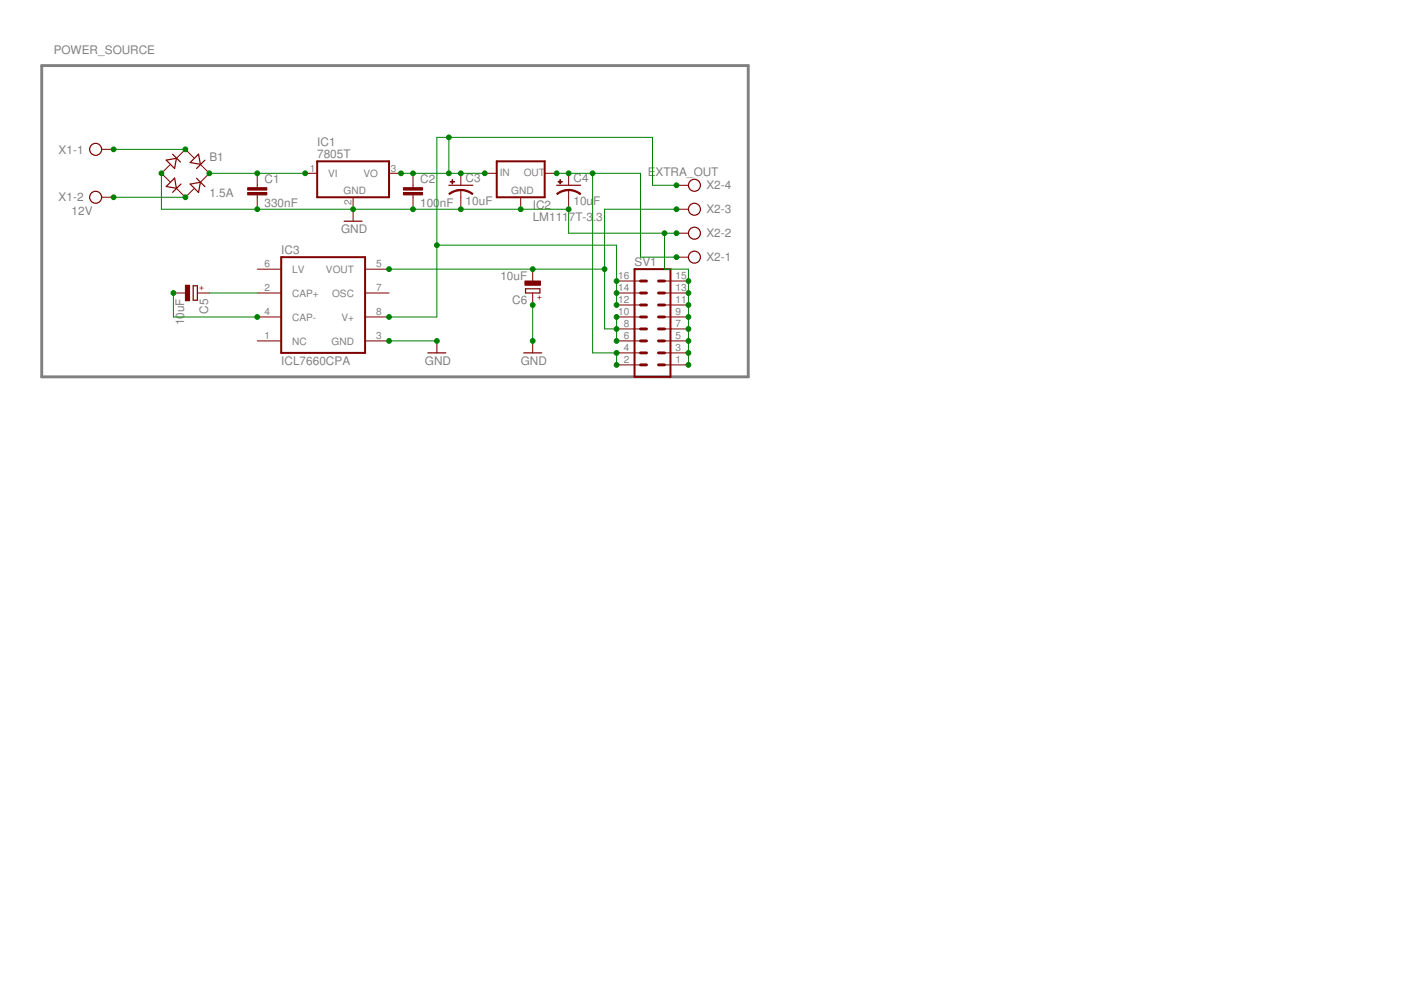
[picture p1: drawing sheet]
<svg xmlns="http://www.w3.org/2000/svg" width="297mm" height="210mm" viewBox="0 0 297 210" stroke-linecap="round" stroke-linejoin="round" font-family="sans-serif">
<g fill="#808080" stroke="#808080" stroke-width=".61">
<path d="M8.8 13.9h149.8z"/>
<path d="M158.6 13.9v66z"/>
<path d="M8.8 79.9h149.8z"/>
<path d="M8.8 13.9v66z"/>
</g>
<g fill="#800000" stroke="#800000" stroke-width=".21">
<path d="M64.7 36.7h2.5z"/>
<path d="M74.9 41.8v2.6z"/>
<path d="M82.5 36.7h2.5z"/>
<path d="M54.5 57.1h5.1z"/>
<path d="M54.5 67.2h5.1z"/>
<path d="M54.5 72.3h5.1z"/>
<path d="M77.4 57.1h5.1z"/>
<path d="M77.4 72.3h5.1z"/>
<path d="M77.4 67.2h5.1z"/>
<path d="M77.4 62.1h5.1z"/>
<path d="M54.5 62.1h5.1z"/>
<path d="M102.8 36.7h2.5z"/>
<path d="M110.4 41.8v2.6z"/>
<path d="M115.5 36.7h2.5z"/>
<path d="M54.5 36.7v2.6z"/>
<path d="M54.5 41.8v2.6z"/>
<path d="M54.5 39.3v.5z"/>
<path d="M54.5 41.3v.5z"/>
<path d="M87.6 36.7v2.6z"/>
<path d="M87.6 41.8v2.6z"/>
<path d="M87.6 39.3v.5z"/>
<path d="M87.6 41.3v.5z"/>
<path d="M97.7 40.3v1.5z"/>
<path d="M97.7 36.7v2.6z"/>
<path d="M97.7 41.8v2.6z"/>
<path d="M120.6 40.3v1.5z"/>
<path d="M120.6 36.7v2.6z"/>
<path d="M120.6 41.8v2.6z"/>
<path d="M21.5 31.7h2.6z"/>
<path d="M21.5 41.8h2.6z"/>
<path d="M36.8 62.1h2.5z"/>
<path d="M41.8 62.1h2.6z"/>
<path d="M112.9 57.1v2.5z"/>
<path d="M112.9 62.1v2.6z"/>
<path d="M74.9 44.4v2.5z"/>
<path d="M112.9 72.3v2.5z"/>
<path d="M44.4 36.7l-1.9 1.9z"/>
<path d="M37.4 39.9l1.9 1.9z"/>
<path d="M34.2 36.7l1.8 1.8z"/>
<path d="M34.2 36.7l1.8-1.8z"/>
<path d="M37.4 33.6l1.9-1.9z"/>
<path d="M39.3 31.7l1.8 1.8z"/>
<path d="M42.5 34.8l1.9 1.9z"/>
<path d="M39.3 41.8l1.8-1.8z"/>
<path d="M92.6 72.3v2.5z"/>
<path d="M143.4 54.5h2.6z"/>
<path d="M143.4 49.4h2.6z"/>
<path d="M143.4 44.4h2.6z"/>
<path d="M143.4 39.3h2.6z"/>
<path d="M140.9 77.4h5.1z"/>
<path d="M140.9 74.8h5.1z"/>
<path d="M140.9 72.3h5.1z"/>
<path d="M130.7 77.4h5.1z"/>
<path d="M130.7 74.8h5.1z"/>
<path d="M130.7 72.3h5.1z"/>
<path d="M140.9 69.7h5.1z"/>
<path d="M140.9 67.2h5.1z"/>
<path d="M130.7 69.7h5.1z"/>
<path d="M130.7 67.2h5.1z"/>
<path d="M140.9 64.7h5.1z"/>
<path d="M140.9 62.1h5.1z"/>
<path d="M140.9 59.6h5.1z"/>
<path d="M130.7 64.7h5.1z"/>
<path d="M130.7 62.1h5.1z"/>
<path d="M130.7 59.6h5.1z"/>
<path d="M97.7 40.2l1.4 .2 1.2 .6-.2 .2-1.4-.6-1-.2z" fill-rule="evenodd"/>
<path d="M95.2 41l1.2-.6 1.3-.2v.2l-1 .2-1.4 .6z" fill-rule="evenodd"/>
<path d="M120.6 40.2l1.3 .2 1.2 .6-.1 .2-.9-.5-1.5-.3z" fill-rule="evenodd"/>
<path d="M118 41l1.2-.6 1.4-.2v.2l-1.1 .2-1.3 .6z" fill-rule="evenodd"/>
</g>
<g fill="#800000" stroke="#800000" stroke-width=".42">
<path d="M67.2 41.8h15.3z"/>
<path d="M82.5 34.2v7.6z"/>
<path d="M67.2 34.2h15.3z"/>
<path d="M67.2 34.2v7.6z"/>
<path d="M59.6 54.5v20.3z"/>
<path d="M59.6 54.5h17.8z"/>
<path d="M77.4 54.5v20.3z"/>
<path d="M59.6 74.8h17.8z"/>
<path d="M105.3 41.8h10.2z"/>
<path d="M115.5 34.2v7.6z"/>
<path d="M105.3 34.2h10.2z"/>
<path d="M105.3 34.2v7.6z"/>
<path d="M134.5 79.9h7.7z"/>
<path d="M134.5 57.1v22.8z"/>
<path d="M142.2 57.1v22.8z"/>
<path d="M134.5 57.1h7.7z"/>
</g>
<g fill="#800000" stroke="#800000" stroke-width=".21">
<path d="M52.5 40.8h4.1v.5h-4.1z"/>
<path d="M52.5 39.8h4.1v.5h-4.1z"/>
<path d="M85.5 40.8h4.1v.5h-4.1z"/>
<path d="M85.5 39.8h4.1v.5h-4.1z"/>
<path d="M95.5 38.5h.8v.1h-.8z"/>
<path d="M95.8 38.1h.2v.9h-.2z"/>
<path d="M118.3 38.5h.9v.1h-.9z"/>
<path d="M118.7 38.1h.1v.9h-.1z"/>
<path d="M39.3 60.5h.9v3.3h-.9z"/>
<path d="M111.3 59.6h3.3v.9h-3.3z"/>
</g>
<g fill="#800000" stroke="#800000" stroke-width=".25">
<path d="M95.2 39.3h5z"/>
<path d="M118 39.3h5.1z"/>
<path d="M41 60.6v3z"/>
<path d="M41 63.6h.8z"/>
<path d="M41 60.6h.8z"/>
<path d="M41.8 60.6v3z"/>
<path d="M111.4 61.2h3.1z"/>
<path d="M111.4 61.2v.9z"/>
<path d="M114.5 61.2v.9z"/>
<path d="M111.4 62.1h3.1z"/>
<path d="M73 46.9h3.8z"/>
<path d="M111 74.8h3.8z"/>
<path d="M35.2 39.5l2.2 .4z"/>
<path d="M37 37.8l.4 2.1z"/>
<path d="M36.6 40.8l1.8-1.8z"/>
<path d="M35.2 34l2.2-.4z"/>
<path d="M37.4 33.6l-.4 2.1z"/>
<path d="M36.6 32.7l1.6 1.7z"/>
<path d="M42.1 32.7l.4 2.1z"/>
<path d="M40.3 34.5l2.2 .3z"/>
<path d="M41.7 35.7l1.8-1.7z"/>
<path d="M42.5 38.6l-.4 2.2z"/>
<path d="M40.3 39l2.2-.4z"/>
<path d="M41.7 37.8l1.8 1.8z"/>
<path d="M35.2 39.5l1.8-1.7z"/>
<path d="M35.2 34l1.8 1.7z"/>
<path d="M40.3 34.5l1.8-1.8z"/>
<path d="M40.3 39l1.8 1.8z"/>
<path d="M90.7 74.8h3.8z"/>
</g>
<g fill="none" stroke="#800000" stroke-width=".25">
<circle cx="20.3" cy="31.7" r="1.27"/>
<circle cx="147.2" cy="39.3" r="1.27"/>
<circle cx="20.3" cy="41.8" r="1.27"/>
<circle cx="147.2" cy="54.5" r="1.27"/>
<circle cx="147.2" cy="49.4" r="1.27"/>
<circle cx="147.2" cy="44.4" r="1.27"/>
</g>
<g fill="#800000" stroke="#800000" stroke-width=".61">
<path d="M139.6 72.3h1.3z"/>
<path d="M139.6 74.8h1.3z"/>
<path d="M139.6 77.4h1.3z"/>
<path d="M135.8 72.3h1.3z"/>
<path d="M135.8 74.8h1.3z"/>
<path d="M135.8 77.4h1.3z"/>
<path d="M139.6 67.2h1.3z"/>
<path d="M139.6 69.7h1.3z"/>
<path d="M135.8 67.2h1.3z"/>
<path d="M135.8 69.7h1.3z"/>
<path d="M139.6 59.6h1.3z"/>
<path d="M139.6 62.1h1.3z"/>
<path d="M139.6 64.7h1.3z"/>
<path d="M135.8 59.6h1.3z"/>
<path d="M135.8 62.1h1.3z"/>
<path d="M135.8 64.7h1.3z"/>
</g>
<g fill="#008000" stroke="#008000" stroke-width=".21">
<path d="M112.9 64.7v7.6z"/>
<path d="M110.4 44.4h10.2z"/>
<path d="M97.7 44.4h12.7z"/>
<path d="M87.6 44.4h10.1z"/>
<path d="M74.9 44.4h12.7z"/>
<path d="M54.5 44.4h20.4z"/>
<path d="M34.2 36.7v7.7z"/>
<path d="M34.2 44.4h20.3z"/>
<path d="M140.9 49.4h2.5z"/>
<path d="M120.6 49.4h20.3z"/>
<path d="M120.6 44.4v5z"/>
<path d="M140.9 49.4v7.7z"/>
<path d="M140.9 57.1h5.1z"/>
<path d="M146 57.1v2.5z"/>
<path d="M146 59.6v2.5z"/>
<path d="M146 62.1v2.6z"/>
<path d="M146 64.7v2.5z"/>
<path d="M146 67.2v2.5z"/>
<path d="M146 69.7v2.6z"/>
<path d="M146 72.3v2.5z"/>
<path d="M146 74.8v2.6z"/>
<path d="M82.5 72.3h10.1z"/>
<path d="M44.4 62.1h10.1z"/>
<path d="M36.8 67.2h17.7z"/>
<path d="M36.8 62.1v5.1z"/>
<path d="M24.1 31.7h15.2z"/>
<path d="M24.1 41.8h15.2z"/>
<path d="M118 36.7h2.6z"/>
<path d="M120.6 36.7h5z"/>
<path d="M125.6 36.7h10.2z"/>
<path d="M135.8 36.7v17.8z"/>
<path d="M135.8 54.5h7.6z"/>
<path d="M130.7 74.8v2.6z"/>
<path d="M125.6 74.8h5.1z"/>
<path d="M125.6 36.7v38.1z"/>
<path d="M44.4 36.7h10.1z"/>
<path d="M54.5 36.7h10.2z"/>
<path d="M97.7 36.7h5.1z"/>
<path d="M95.2 36.7h2.5z"/>
<path d="M85 36.7h2.6z"/>
<path d="M87.6 36.7h7.6z"/>
<path d="M95.2 29.1v7.6z"/>
<path d="M138.3 39.3h5.1z"/>
<path d="M138.3 29.1v10.2z"/>
<path d="M95.2 29.1h43.1z"/>
<path d="M92.6 29.1h2.6z"/>
<path d="M92.6 29.1v22.9z"/>
<path d="M82.5 67.2h10.1z"/>
<path d="M92.6 52v15.2z"/>
<path d="M92.6 52h38.1z"/>
<path d="M130.7 52v7.6z"/>
<path d="M130.7 59.6v2.5z"/>
<path d="M130.7 62.1v2.6z"/>
<path d="M130.7 67.2v2.5z"/>
<path d="M130.7 69.7v2.6z"/>
<path d="M128.2 69.7h2.5z"/>
<path d="M128.2 44.4h15.2z"/>
<path d="M128.2 44.4v12.7z"/>
<path d="M128.2 57.1v12.6z"/>
<path d="M112.9 57.1h15.3z"/>
<path d="M82.5 57.1h30.4z"/>
<circle cx="112.9" cy="72.3" r=".51"/>
<circle cx="112.9" cy="64.7" r=".51"/>
<circle cx="110.4" cy="44.4" r=".51"/>
<circle cx="97.7" cy="44.4" r=".51"/>
<circle cx="87.6" cy="44.4" r=".51"/>
<circle cx="74.9" cy="44.4" r=".51"/>
<circle cx="54.5" cy="44.4" r=".51"/>
<circle cx="34.2" cy="36.7" r=".51"/>
<circle cx="143.4" cy="49.4" r=".51"/>
<circle cx="120.6" cy="44.4" r=".51"/>
<circle cx="146" cy="77.4" r=".51"/>
<circle cx="146" cy="74.8" r=".51"/>
<circle cx="146" cy="72.3" r=".51"/>
<circle cx="146" cy="69.7" r=".51"/>
<circle cx="146" cy="67.2" r=".51"/>
<circle cx="146" cy="64.7" r=".51"/>
<circle cx="146" cy="62.1" r=".51"/>
<circle cx="146" cy="59.6" r=".51"/>
<circle cx="140.9" cy="49.4" r=".51"/>
<circle cx="82.5" cy="72.3" r=".51"/>
<circle cx="92.6" cy="72.3" r=".51"/>
<circle cx="54.5" cy="67.2" r=".51"/>
<circle cx="36.8" cy="62.1" r=".51"/>
<circle cx="24.1" cy="31.7" r=".51"/>
<circle cx="39.3" cy="31.7" r=".51"/>
<circle cx="24.1" cy="41.8" r=".51"/>
<circle cx="39.3" cy="41.8" r=".51"/>
<circle cx="120.6" cy="36.7" r=".51"/>
<circle cx="118" cy="36.7" r=".51"/>
<circle cx="143.4" cy="54.5" r=".51"/>
<circle cx="125.6" cy="36.7" r=".51"/>
<circle cx="130.7" cy="74.8" r=".51"/>
<circle cx="130.7" cy="77.4" r=".51"/>
<circle cx="44.4" cy="36.7" r=".51"/>
<circle cx="54.5" cy="36.7" r=".51"/>
<circle cx="64.7" cy="36.7" r=".51"/>
<circle cx="102.8" cy="36.7" r=".51"/>
<circle cx="97.7" cy="36.7" r=".51"/>
<circle cx="85" cy="36.7" r=".51"/>
<circle cx="87.6" cy="36.7" r=".51"/>
<circle cx="95.2" cy="36.7" r=".51"/>
<circle cx="143.4" cy="39.3" r=".51"/>
<circle cx="95.2" cy="29.1" r=".51"/>
<circle cx="82.5" cy="67.2" r=".51"/>
<circle cx="92.6" cy="52" r=".51"/>
<circle cx="130.7" cy="59.6" r=".51"/>
<circle cx="130.7" cy="64.7" r=".51"/>
<circle cx="130.7" cy="62.1" r=".51"/>
<circle cx="130.7" cy="72.3" r=".51"/>
<circle cx="143.4" cy="44.4" r=".51"/>
<circle cx="112.9" cy="57.1" r=".51"/>
<circle cx="82.5" cy="57.1" r=".51"/>
<circle cx="130.7" cy="69.7" r=".51"/>
<circle cx="130.7" cy="67.2" r=".51"/>
<circle cx="128.2" cy="57.1" r=".51"/>
</g>
<g font-size="2.5" fill="#808080">
<text x="11.4" y="11.4">POWER_SOURCE</text>
<text x="12.4" y="32.6">X1-1</text>
<text x="44.4" y="34.2">B1</text>
<text x="67.2" y="33.6">7805T</text>
<text x="67.2" y="31">IC1</text>
<text x="44.4" y="41.8">1.5A</text>
<text x="56.1" y="38.9">C1</text>
<text x="89.1" y="38.9">C2</text>
<text x="98.7" y="38.6">C3</text>
<text x="121.6" y="38.6">C4</text>
<text x="137.3" y="37.4">E</text>
<text x="139" y="37.4">XTRA_OUT</text>
<text x="149.8" y="40.2">X2-4</text>
<text x="12.4" y="42.7">X1-2</text>
<text x="15.2" y="45.5">12V</text>
<text x="56.1" y="44">330nF</text>
<text x="89.1" y="44">100</text>
<text x="93.3" y="44">nF</text>
<text x="98.7" y="43.5">10uF</text>
<text x="112.9" y="46.9">LM111</text>
<text x="112.9" y="44.4">IC2</text>
<text x="120.6" y="46.9">7T-3</text>
<text x="121.6" y="43.5">10u</text>
<text x="125.7" y="46.9">.3</text>
<text x="125.8" y="43.5">F</text>
<text x="149.8" y="45.3">X2-3</text>
<text x="59.6" y="53.9">IC3</text>
<text x="72.3" y="49.4">GND</text>
<text x="149.8" y="50.3">X2-2</text>
<text x="106.1" y="59.3">10uF</text>
<text x="134.5" y="56.3">SV1</text>
<text x="149.8" y="55.4">X2-1</text>
<text x="108.6" y="64.4">C6</text>
<text x="39" y="69" transform="rotate(-90 39 69)">10uF</text>
<text x="44.1" y="66.5" transform="rotate(-90 44.1 66.5)">C5</text>
<text x="59.6" y="77.4">ICL7660CPA</text>
<text x="90.1" y="77.4">GND</text>
<text x="110.4" y="77.4">GND</text>
</g>
<g font-size="2.1" fill="#808080">
<text x="65.7" y="36.4">1</text>
<text x="69.6" y="37.5">VI</text>
<text x="72.8" y="41.1">GND</text>
<text x="77.1" y="37.5">VO</text>
<text x="82.8" y="36.4">3</text>
<text x="106" y="37.4">IN</text>
<text x="108.4" y="41.1">GND</text>
<text x="111" y="37.4">OUT</text>
<text x="74.5" y="43.4" transform="rotate(-90 74.5 43.4)">2</text>
<text x="56.1" y="56.7">6</text>
<text x="62" y="57.8">LV</text>
<text x="69.1" y="57.8">VOUT</text>
<text x="79.7" y="56.7">5</text>
<text x="131.1" y="59.2">16</text>
<text x="143.2" y="59.2">15</text>
<text x="56.1" y="61.8">2</text>
<text x="62" y="62.9">CAP+</text>
<text x="70.4" y="62.9">OSC</text>
<text x="79.7" y="61.8">7</text>
<text x="131.1" y="64.3">12</text>
<text x="131.1" y="61.8">14</text>
<text x="143.2" y="64.3">11</text>
<text x="143.2" y="61.8">13</text>
<text x="56.1" y="66.9">4</text>
<text x="56.1" y="71.9">1</text>
<text x="62" y="68">CAP-</text>
<text x="72.4" y="68">V+</text>
<text x="79.7" y="71.9">3</text>
<text x="79.7" y="66.9">8</text>
<text x="131.1" y="66.9">10</text>
<text x="132.3" y="71.9">6</text>
<text x="132.3" y="69.4">8</text>
<text x="143.2" y="71.9">5</text>
<text x="143.2" y="69.4">7</text>
<text x="143.2" y="66.9">9</text>
<text x="62" y="73">NC</text>
<text x="70.3" y="73">GND</text>
<text x="132.3" y="77">2</text>
<text x="132.3" y="74.5">4</text>
<text x="143.2" y="77">1</text>
<text x="143.2" y="74.5">3</text>
</g>
<g font-size="1.8" fill="#800000">
<text x="42.3" y="61.5">+</text>
<text x="114.8" y="63.6" transform="rotate(-90 114.8 63.6)">+</text>
</g>
</svg>
